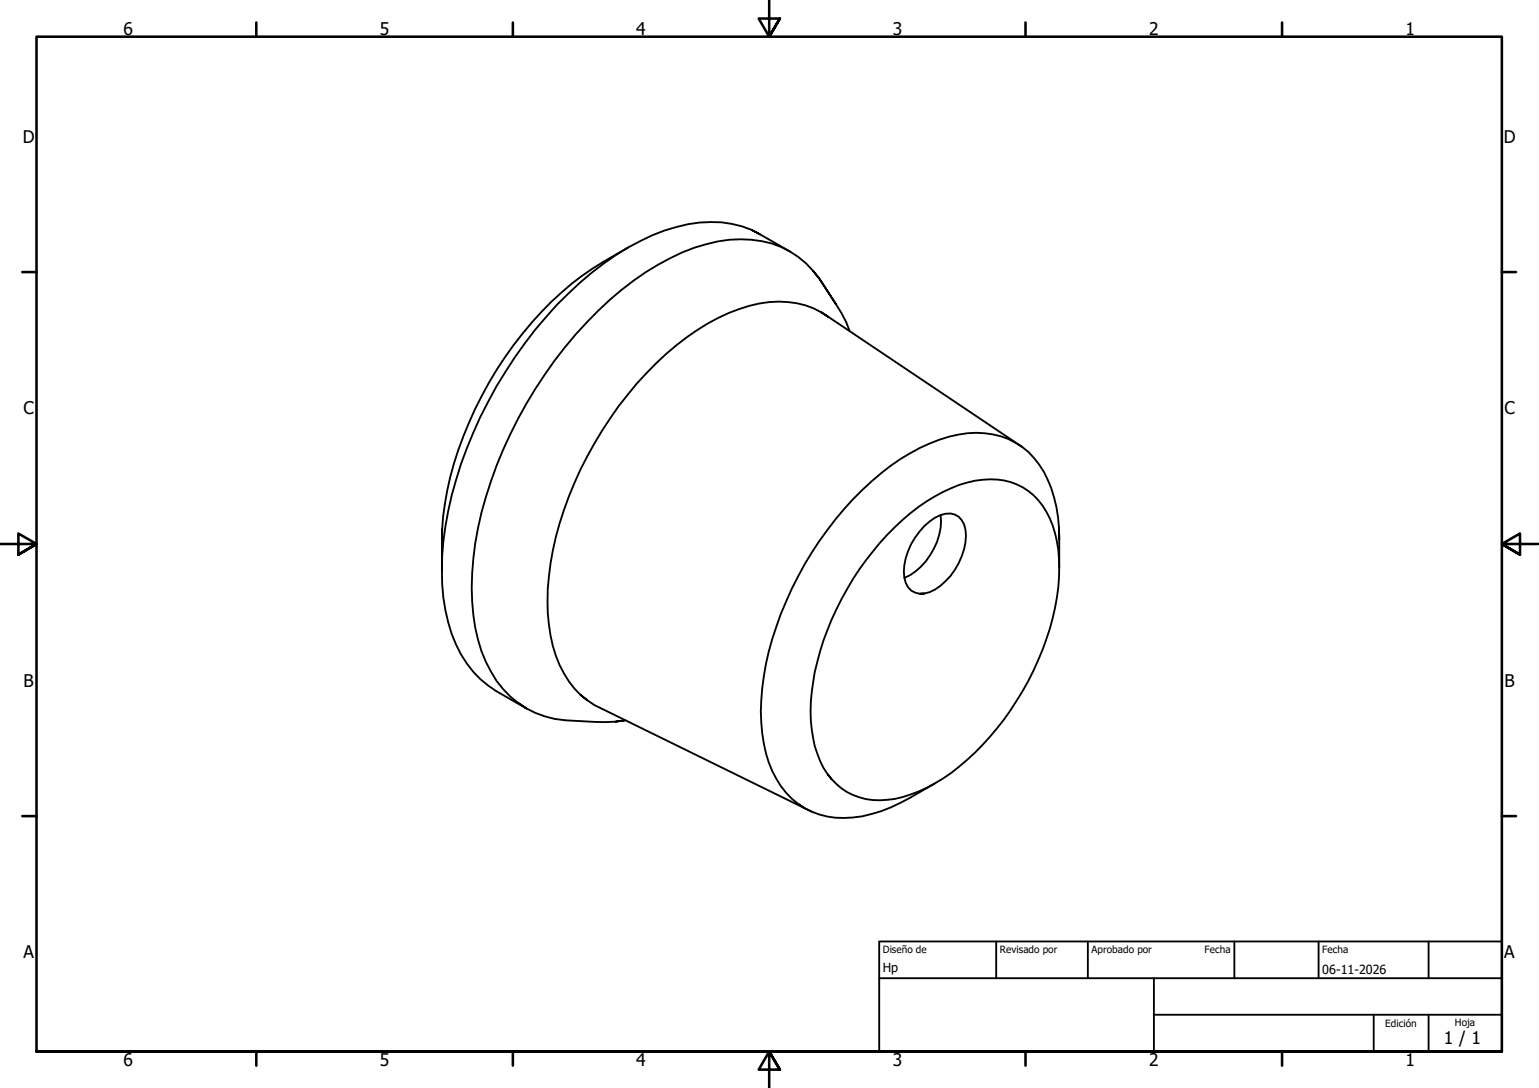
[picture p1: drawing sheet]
<svg xmlns="http://www.w3.org/2000/svg" width="420mm" height="297mm" viewBox="0 0 420 297" stroke-linecap="round" stroke-linejoin="round" font-family="sans-serif">
<!-- layer: Visible (ISO) -->
<g fill="none" stroke="#000" stroke-width=".51">
<path d="M171.5 67.5a84.9 84.9 0 0 0-23.6 17.6 103.1 103.1 0 0 0-26.4 52.4l-.5 3.5-.4 6.9 .1-3.4M205.1 62.7l2.4 1.3a28.9 28.9 0 0 0-22.8-2 66.7 66.7 0 0 0-26.3 15.1 117.8 117.8 0 0 0-36.8 66.6 60.6 60.6 0 0 0 1.7 29.4 29.3 29.3 0 0 0 12.2 15.6l8.2 4.7-2.3-1.5a24.6 24.6 0 0 0 12.8 4.7 59.7 59.7 0 0 0 16.5 0l-2.7 .4M207.5 64l8.2 4.7M222 74l1.8 2.2a25 25 0 0 0-21.6-10.9 45.7 45.7 0 0 0-22.5 6.9 100.9 100.9 0 0 0-33.6 34 111.7 111.7 0 0 0-16.9 46.3 55 55 0 0 0 3.5 28.2 27.3 27.3 0 0 0 8.7 11.2M224.2 85.3l2 1.2a24.4 24.4 0 0 0-21.6-3 63.1 63.1 0 0 0-28.1 18.3 102.4 102.4 0 0 0-26.2 52 52.4 52.4 0 0 0 1.5 25.3 28.2 28.2 0 0 0 6.7 10.6M226.2 86.5l52.9 35.5M228.2 83l-4.4-6.8 5.9 9.2 1.3 2.5 1 2.5M120.6 147.9v7.9M256.8 140.7v-.1a17.8 17.8 0 0 1-9.9 17.2M289.1 144.2l.1 3a35.6 35.6 0 0 0-5.5-20.3 20.4 20.4 0 0 0-19.7-8.6 48.7 48.7 0 0 0-26.1 13.1 93.8 93.8 0 0 0-29.4 53.2 49.5 49.5 0 0 0 1.4 23.5 23.4 23.4 0 0 0 8 11.3M289.2 147.2v7.9M252.3 162l-1.3 .1a9.1 9.1 0 0 0 7.1-3.4 17.9 17.9 0 0 0 5.5-14.1 4.7 4.7 0 0 0-6.9-4 17.9 17.9 0 0 0-9.8 17.1 4.8 4.8 0 0 0 4.1 4.4"/>
<path d="M160.3 191.2l-1.8-1.5 3.8 2.8 59.3 29.1M225.9 211.3a28.9 28.9 0 0 1-4.6-17.1 72.3 72.3 0 0 1 13.3-38.7 67 67 0 0 1 20.7-20 28.4 28.4 0 0 1 18.8-4.3 17.6 17.6 0 0 1 13.3 12.3 45.3 45.3 0 0 1 0 25.2 79.2 79.2 0 0 1-27.7 42.3 37.1 37.1 0 0 1-17.4 7.4 17.1 17.1 0 0 1-16.4-7.1l1.1 1.4M255.3 213.9a67.1 67.1 0 0 1-17.4 8.3 22.8 22.8 0 0 1-20-2.8l1.7 1.2"/>
</g>
<!-- layer: Borde (ISO) -->
<g fill="none" stroke="#000" stroke-width=".7">
<path d="M70 6.1v3.9M140 6.1v3.9M210 0v10l-2.9-4.9h5.8l-2.9 4.9 2.9-4.9M280 6.1v3.9M350 6.1v3.9M6.1 74.3h3.9M410 74.3h3.9M0 148.5h10l-5-2.8v5.7l5-2.9-5 2.9M420 148.5h-10l5-2.8v5.7l-5-2.9 5 2.9M6.1 222.8h3.9M410 222.8h3.9M10 287.1v-277.1h400v277.1h-400h400"/>
<path d="M70 287.1v3.8M140 287.1v3.8M212.9 292l-2.9-4.9 2.9 4.9h-5.8l2.9-4.9v9.9M280 287.1v3.8M350 287.1v3.8"/>
</g>
<path d="M240 257h170v30.1h-170zM272 257v10.1M297 257v10.1M337 257v10.1M360 257v10.1M390 257v10.1M240 267.1h170M315 277h95M315 267.1v20M375 277v10.1M390 277v10.1" fill="none" stroke="#000" stroke-width=".51"/>
<g font-size="4.8">
<text x="33.7" y="9.6">6</text>
<text x="103.7" y="9.6">5</text>
<text x="173.7" y="9.6">4</text>
<text x="243.7" y="9.6">3</text>
<text x="313.7" y="9.6">2</text>
<text x="383.7" y="9.6">1</text>
<text x="6.2" y="38.9">D</text>
<text x="410.5" y="38.9">D</text>
<text x="6.4" y="113.1">C</text>
<text x="410.7" y="113.1">C</text>
<text x="6.4" y="187.4">B</text>
<text x="410.7" y="187.4">B</text>
<text x="6.4" y="261.7">A</text>
<text x="410.7" y="261.7">A</text>
<text x="394.2" y="285">1 / 1</text>
<text x="33.7" y="290.9">6</text>
<text x="103.7" y="290.9">5</text>
<text x="173.7" y="290.9">4</text>
<text x="243.7" y="290.9">3</text>
<text x="313.7" y="290.9">2</text>
<text x="383.7" y="290.9">1</text>
</g>
<g font-size="3.4">
<text x="241" y="265.4">Hp</text>
<text x="361" y="266">06-11-2026</text>
</g>
<g font-size="2.7">
<text x="241" y="260.2">Diseño de</text>
<text x="273" y="260.1">Revisado por</text>
<text x="298" y="260.1">Aprobado por</text>
<text x="328.9" y="260.1">Fecha</text>
<text x="361" y="260.1">Fecha</text>
<text x="378.2" y="280.3">Edición</text>
<text x="397.2" y="280">Hoja</text>
</g>
</svg>
